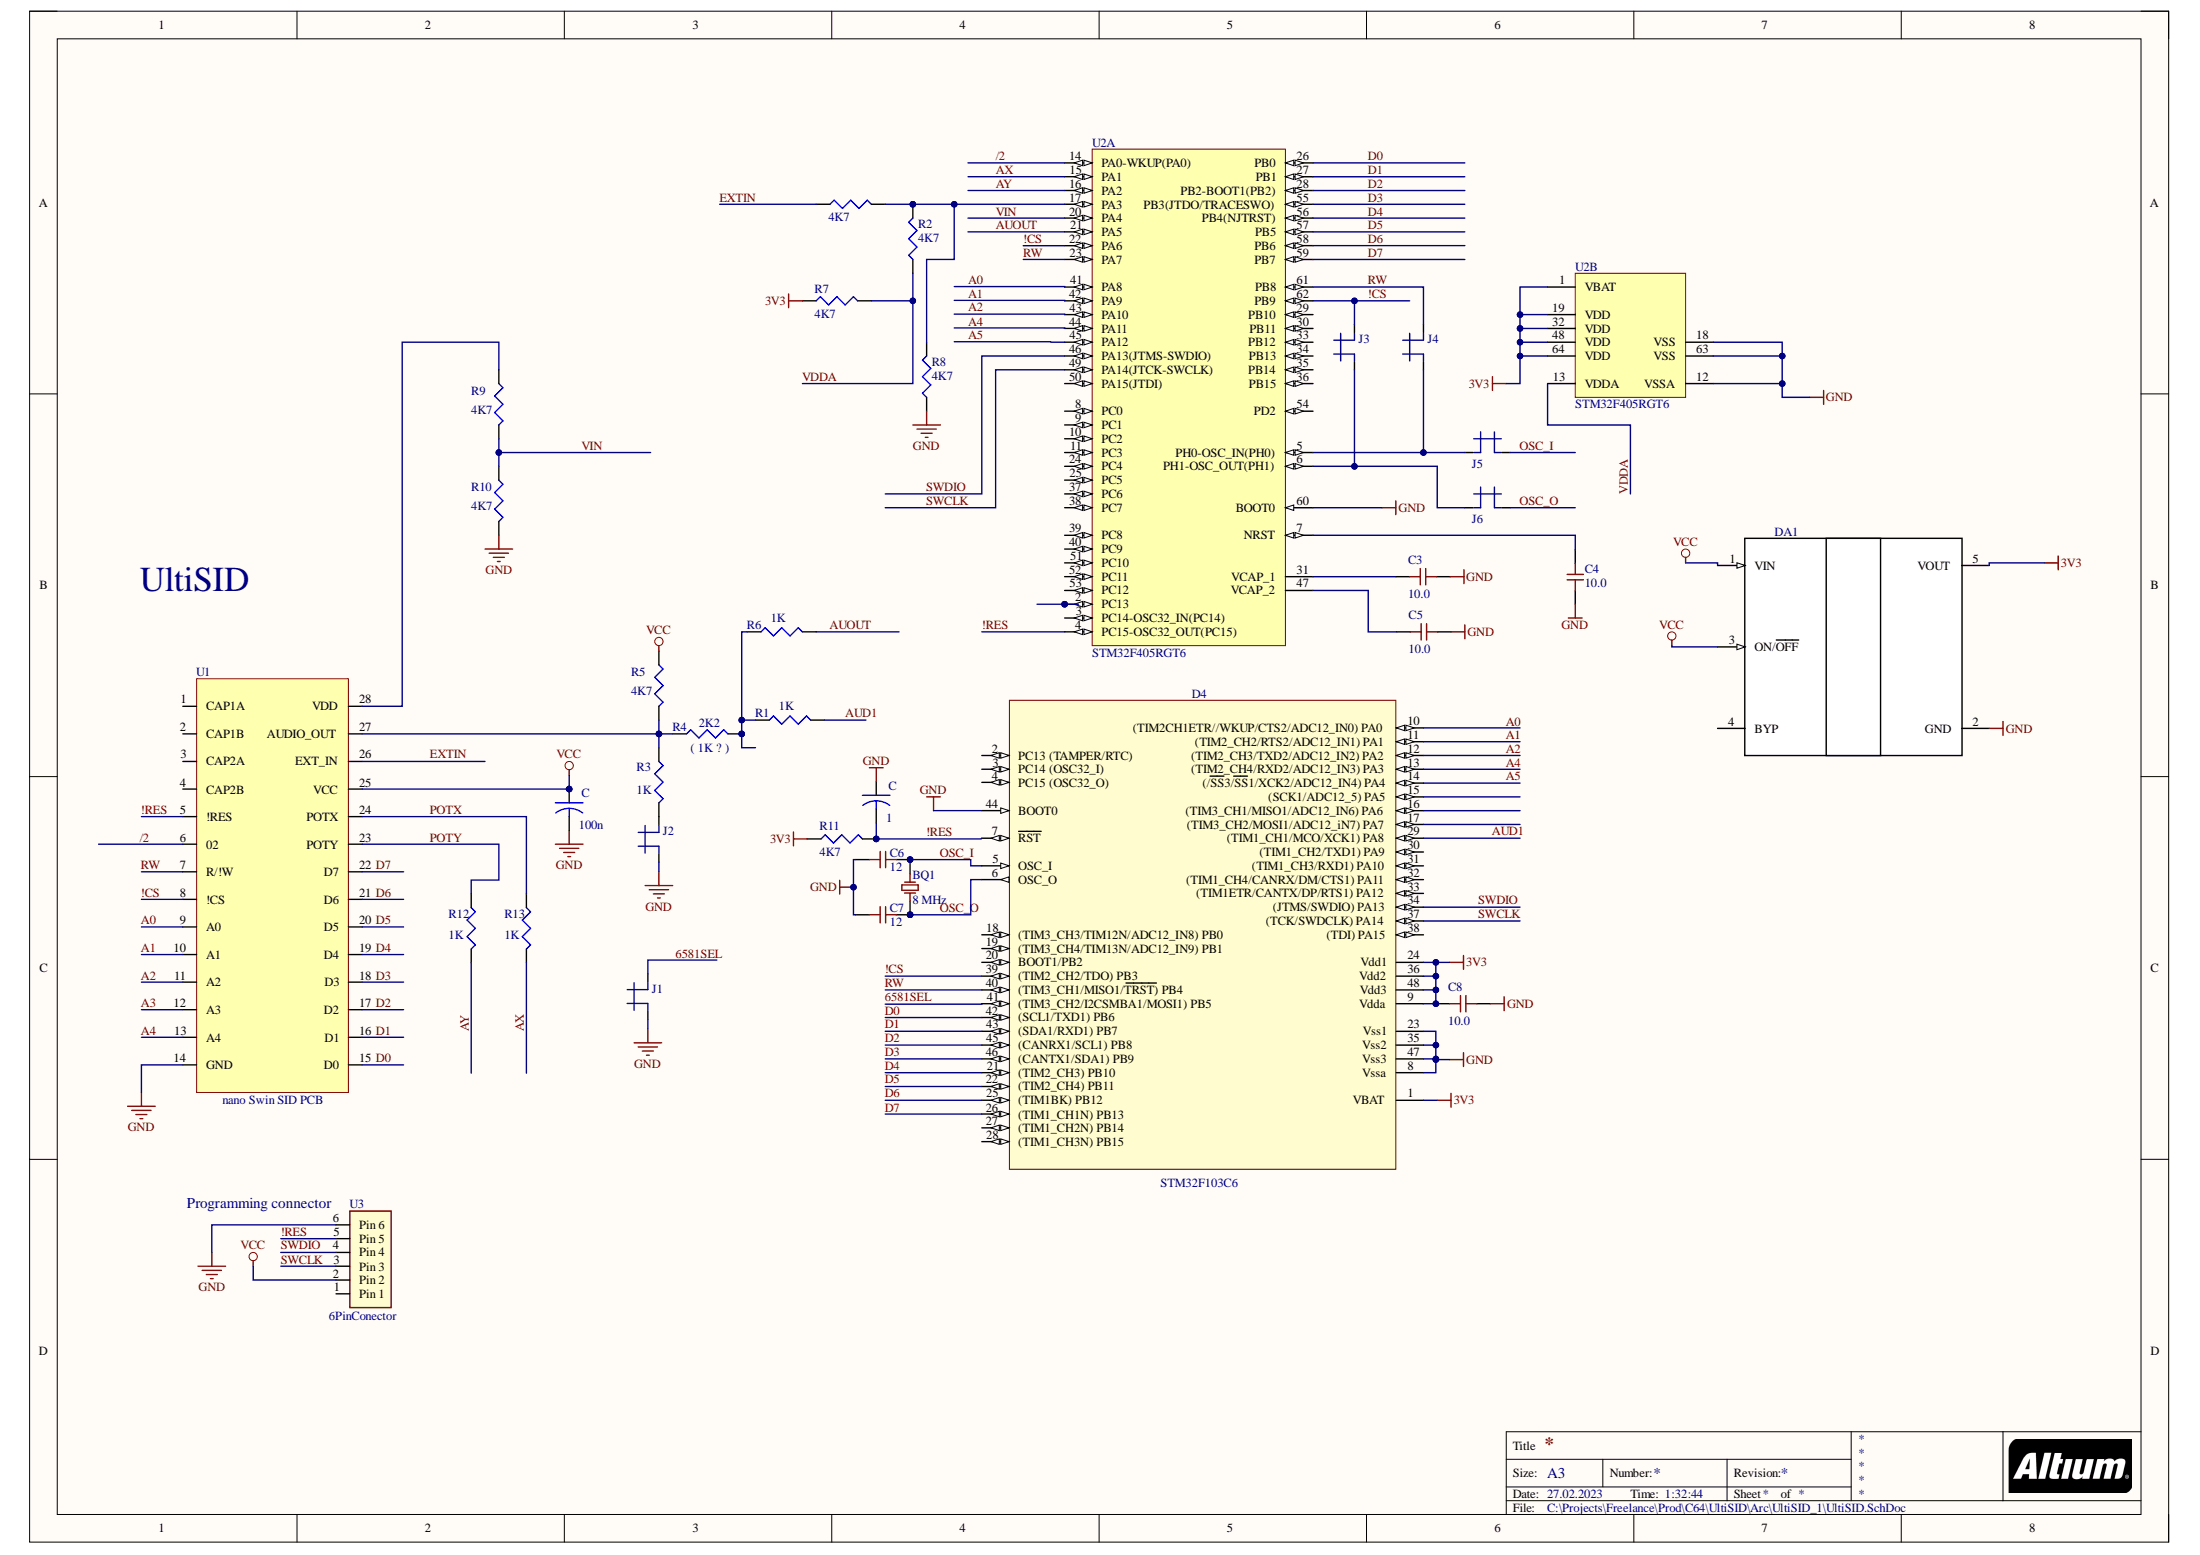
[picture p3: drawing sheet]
# Altium project UltiSID.PrjPcb
3 sheets, 34 parts. Net scope: global (net labels, ports and power ports of the same name join across sheets).
Board file: UltiSID.PcbDoc
Sheets:
  ProgrammerConector.SchDoc
  PowerBoard.SchDoc
  UltiSID.SchDoc

## Sheet ProgrammerConector.SchDoc
size A4

## Sheet PowerBoard.SchDoc
size A4

## Sheet UltiSID.SchDoc
size A3

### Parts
1  C  [THROUGH HOLE - CAP POL (mini)]
100n  C  [THROUGH HOLE - CAP POL (mini)]
BQ1  value 8 MHz  [XTAL3225]  (hidden comment: XTAL)
C3  value 10.0  [C-0805]  (hidden comment: CAP)
C4  value 10.0  [C-0805]  (hidden comment: CAP)
C5  value 10.0  [C-0805]  (hidden comment: CAP)
C6  value 12  [C-0603]  (hidden comment: CAP)
C7  value 12  [C-0603]  (hidden comment: CAP)
C8  value 10.0  [C-0805]  (hidden comment: CAP)
D4  value STM32F103C6  [TQFP48_L]  (hidden comment: Microcontroller)
DA1  (no value)  [SOT95P280X145-5N]
J1  Jumper  [2-PIN HEADER SMALL 2mm]  (value not drawn)
J2  Jumper  [2-PIN HEADER SMALL 2mm]  (value not drawn)
J3  Jumper  [2-PIN HEADER SMALL 2mm]  (value not drawn)
J4  Jumper  [2-PIN HEADER SMALL 2mm]  (value not drawn)
J5  Jumper  [2-PIN HEADER SMALL 2mm]  (value not drawn)
J6  Jumper  [2-PIN HEADER SMALL 2mm]  (value not drawn)
R1  1K  [SMD-0805 - R]
R2  4K7  [SMD-0805 - R]
R3  1K  [SMD-0805 - R]
R4  2K2  [SMD-0805 - R]
R5  4K7  [SMD-0805 - R]
R6  1K  [SMD-0805 - R]
R7  4K7  [SMD-0805 - R]
R8  4K7  [SMD-0805 - R]
R9  4K7  [SMD-0805 - R]
R10  4K7  [SMD-0805 - R]
R11  4K7  [SMD-0805 - R]
R12  1K  [SMD-0805 - R]
R13  1K  [SMD-0805 - R]
U1  nano Swin SID PCB  [DIP-28-AY-38192-SID]
U2  STM32F405RGT6  [STM-LQFP64_N]  (parts A,B of 2)
U3  6PinConector  [6-PIN HEADER small 1.27mm]
  4K7  [SMD-0805 - R]

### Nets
3V3: C8.1 D4.1(VBAT) D4.9(Vdda) D4.24(Vdd1) D4.36(Vdd2) D4.48(Vdd3) DA1.5(VOUT) R7.1 R11.1 U2.1(VBAT) U2.19(VDD) U2.32(VDD) U2.48(VDD) U2.64(VDD)
GND: 1.1 100n.2 C3.2 C4.1 C5.2 C6.2 C7.2 C8.2 D4.8(Vssa) D4.23(Vss1) D4.35(Vss2) D4.44(BOOT0) D4.47(Vss3) DA1.2(GND) J1.2 J2.2 R8.1 R10.2 U1.14(GND) U2.12(VSSA) U2.18(VSS) U2.60(BOOT0) U2.63(VSS) U3.6(Pin_6)
VCC: 100n.1 DA1.1(VIN) DA1.3(ON/~{OFF}) R5.1 U1.25(VCC) U3.2(Pin_2)
6581SEL: D4.41((TIM3_CH2/I2CSMBA1/MOSI1)_PB5) J1.1
!CS: D4.39((TIM2_CH2/TDO)_PB3) J3.1 U1.8(!CS) U2.22(PA6) U2.62(PB9)
!RES: 1.2 D4.7(~{RST}) R11.2 U1.5(!RES) U2.4(PC15-OSC32_OUT(PC15)) U3.5(Pin_5)
/2: U1.6(02) U2.14(PA0-WKUP(PA0))
A0: D4.10((TIM2CH1ETR//WKUP/CTS2/ADC12_IN0)_PA0) U1.9(A0) U2.41(PA8)
A1: D4.11((TIM2_CH2/RTS2/ADC12_IN1)_PA1) U1.10(A1) U2.42(PA9)
A2: D4.12((TIM2_CH3/TXD2/ADC12_IN2)_PA2) U1.11(A2) U2.43(PA10)
A3: U1.12(A3)
A4: D4.13((TIM2_CH4/RXD2/ADC12_IN3)_PA3) U1.13(A4) U2.44(PA11)
A5: D4.14((/~{SS}3/~{SS}1/XCK2/ADC12_IN4)_PA4) U2.45(PA12)
AUD1: D4.29((TIM1_CH1/MCO/XCK1)_PA8) R1.2
AUOUT: R6.2 U2.21(PA5)
AX: R13.2 U2.15(PA1)
AY: R12.2 U2.16(PA2)
D0: D4.42((SCL1/TXD1)_PB6) U1.15(D0) U2.26(PB0)
D1: D4.43((SDA1/RXD1)_PB7) U1.16(D1) U2.27(PB1)
D2: D4.45((CANRX1/SCL1)_PB8) U1.17(D2) U2.28(PB2-BOOT1(PB2))
D3: D4.46((CANTX1/SDA1)_PB9) U1.18(D3) U2.55(PB3(JTDO/TRACESWO))
D4: D4.21((TIM2_CH3)_PB10) U1.19(D4) U2.56(PB4(NJTRST))
D5: D4.22((TIM2_CH4)_PB11) U1.20(D5) U2.57(PB5)
D6: D4.25((TIM1BK)_PB12) U1.21(D6) U2.58(PB6)
D7: D4.26((TIM1_CH1N)_PB13) U1.22(D7) U2.59(PB7)
EXTIN: U1.26(EXT_IN) .1
OSC_I: BQ1.1 C6.1 D4.5(OSC_I) J5.1
OSC_O: BQ1.2 C7.1 D4.6(OSC_O) J6.1
POTX: R13.1 U1.24(POTX)
POTY: R12.1 U1.23(POTY)
RW: D4.40((TIM3_CH1/MISO1/~{TRST})_PB4) J4.1 U1.7(R/!W) U2.23(PA7) U2.61(PB8)
SWCLK: D4.37((TCK/SWDCLK)_PA14) U2.49(PA14(JTCK-SWCLK)) U3.3(Pin_3)
SWDIO: D4.34((JTMS/SWDIO)_PA13) U2.46(PA13(JTMS-SWDIO)) U3.4(Pin_4)
VDDA: R2.1 R7.2 U2.13(VDDA)
VIN: R9.2 R10.1 U2.20(PA4)
NetC3_1: C3.1 U2.31(VCAP_1)
NetC4_2: C4.2 U2.7(NRST)
NetC5_1: C5.1 U2.47(VCAP_2)
NetJ2_1: J2.1 R3.2
NetJ3_2: J3.2 J6.2 U2.6(PH1-OSC_OUT(PH1))
NetJ4_2: J4.2 J5.2 U2.5(PH0-OSC_IN(PH0))
NetR1_1: R1.1 R4.2 R6.1
NetR2_2: R2.2 R8.2 U2.17(PA3) .2
NetR3_1: R3.1 R4.1 R5.2 U1.27(AUDIO_OUT)
NetR9_1: R9.1 U1.28(VDD)

Not connected (* = marked no-connect by the designer): D4 2(PC13_(TAMPER/RTC)) 3(PC14_(OSC32_I)) 4(PC15_(OSC32_O)) 15((SCK1/ADC12_5)_PA5) 16((TIM3_CH1/MISO1/ADC12_IN6)_PA6) 17((TIM3_CH2/MOSI1/ADC12_iN7)_PA7) 18((TIM3_CH3/TIM12N/ADC12_IN8)_PB0) 19((TIM3_CH4/TIM13N/ADC12_IN9)_PB1) 20(BOOT1/PB2) 27((TIM1_CH2N)_PB14) 28((TIM1_CH3N)_PB15) 30((TIM1_CH2/TXD1)_PA9) 31((TIM1_CH3/RXD1)_PA10) 32((TIM1_CH4/CANRX/DM/CTS1)_PA11) 33((TIM1ETR/CANTX/DP/RTS1)_PA12) 38((TDI)_PA15); DA1 4(BYP); U1 1(CAP1A) 2(CAP1B) 3(CAP2A) 4(CAP2B); U2 2(PC13) 3(PC14-OSC32_IN(PC14)) 8(PC0) 9(PC1) 10(PC2) 11(PC3) 24(PC4) 25(PC5) 29(PB10) 30(PB11) 33(PB12) 34(PB13) 35(PB14) 36(PB15) 37(PC6) 38(PC7) 39(PC8) 40(PC9) 50(PA15(JTDI)) 51(PC10) 52(PC11) 53(PC12) 54(PD2); U3 1(Pin_1)

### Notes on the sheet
- UltiSID
- (near R4) ( 1K ? )
- (near U3) Programming connector
